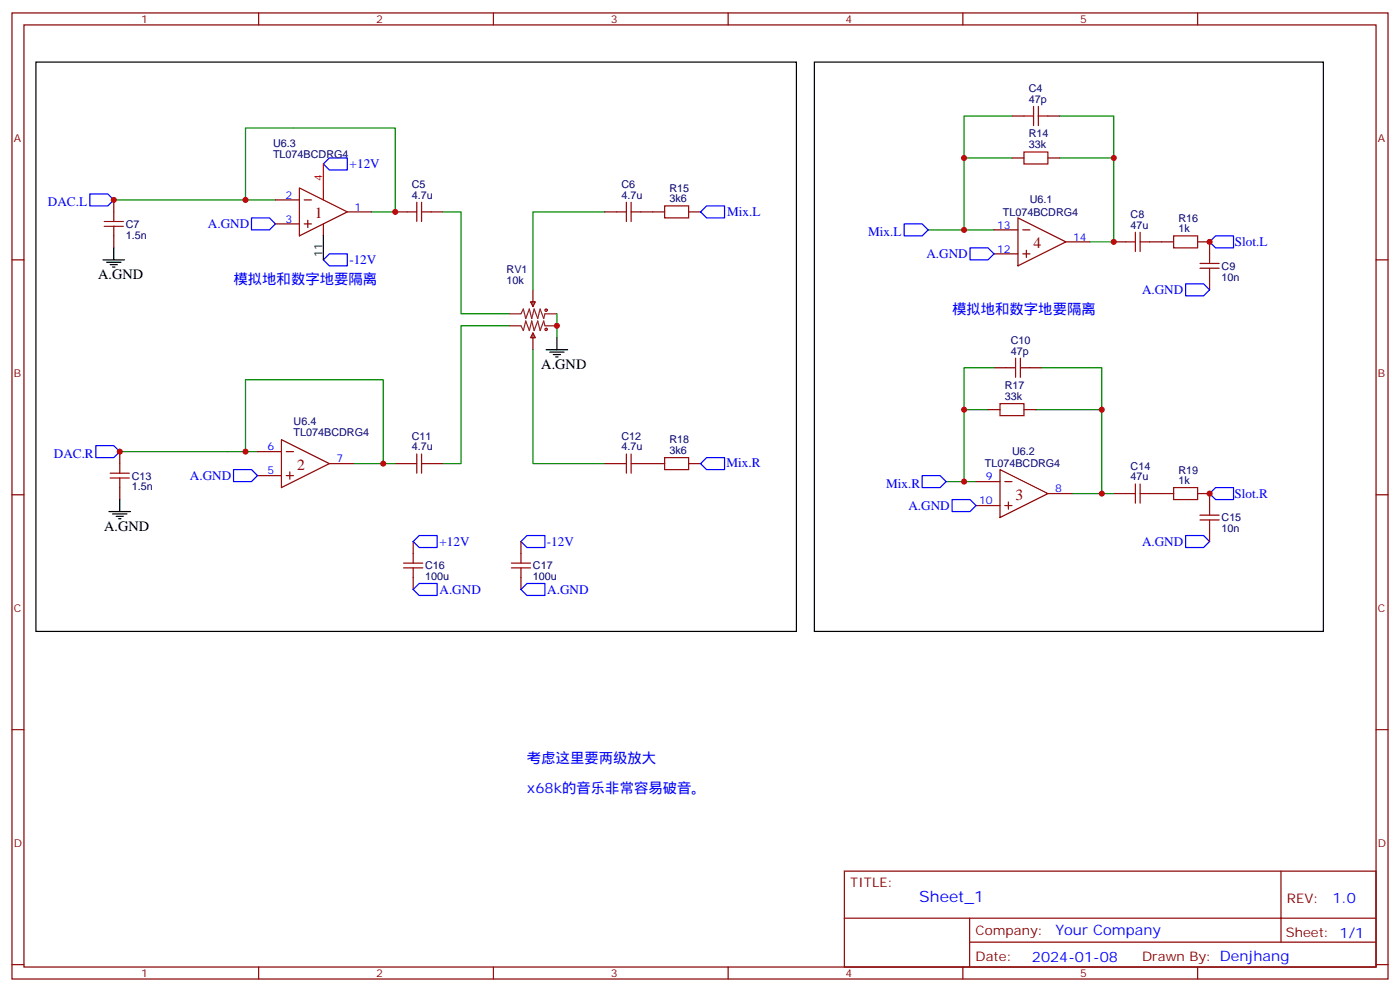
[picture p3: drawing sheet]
<svg xmlns="http://www.w3.org/2000/svg" width="412mm" height="292mm" viewBox="0 0 412 292" stroke-linecap="round" stroke-linejoin="round" font-family="sans-serif">
<g fill="none" stroke="#870000" stroke-width=".35">
<path d="M3.5 3.8h405.4v284.3h-405.4zM7.1 7.3h398.2v277.3h-398.2zM76.2 3.8v3.5M145.3 3.8v3.5M214.5 3.8v3.5M283.6 3.8v3.5M352.8 3.8v3.5M298.1 34.1h3.5M308.7 34.1h3.5M33.5 58.8v3.6M81.1 58.8h7.1M88.2 55.3l14.1 7.1-14.1 7z"/>
<path d="M89.6 58.8h2.1M95.2 55.3v3.5M298.1 46.5h3.5M308.7 46.5h3.5M3.5 76.5h3.6M33.5 69.4v3.6M81.1 65.9h7.1M89.6 65.9h2.1M90.7 64.8v2.2M95.2 65.9v3.5M102.3 62.4h7.1M116.4 62.4h3.5"/>
<path d="M127 62.4h3.5M178.2 62.4h3.5M188.7 62.4h7.1M202.8 62.4h3.6M292.8 67.7h7.1M292.8 74.7h7.1M299.9 64.1l14.1 7.1-14.1 7zM301.3 67.7h2.1M301.3 74.7h2.1M302.3 73.7v2.1M314 71.2h7M328.1 71.2h3.5"/>
<path d="M338.7 71.2h7M352.8 71.2h3.5v3.5M405.3 76.5h3.6M156.3 88.8h1.4l-.7 1.4zM157 98l.7 1.4h-1.4zM157 85.3v4.9M157 98v4.9M356.3 81.8v3.5M292.8 108.2h3.5M303.4 108.2h3.5M35.3 132.9v3.6M75.8 132.9h7.1"/>
<path d="M75.8 140h7.1M82.9 129.4l14.1 7.1-14.1 7zM84.3 132.9h2.1M84.3 140h2.1M85.4 138.9v2.1M97 136.5h7.1M116.4 136.5h3.5M127 136.5h3.5M178.2 136.5h3.5M188.7 136.5h7.1M202.8 136.5h3.6M291 120.6h3.6"/>
<path d="M294.6 138.2l14.1 7.1-14.1 7zM301.6 120.6h3.6M3.5 145.6h3.6M35.3 143.5v3.5M121.7 159.4v3.5M153.5 159.4v3.5M287.5 141.7h7.1M287.5 148.8h7.1M296 141.7h2.1M296 148.8h2.1M297 147.7v2.2M308.7 145.3h7"/>
<path d="M328.1 145.3h3.5M338.7 145.3h7M352.8 145.3h3.5v3.5M356.3 155.9v3.5M405.3 145.6h3.6M121.7 170v3.5M153.5 170v3.5M3.5 214.8h3.6M405.3 214.8h3.6M248.7 256.4h156.6v28.2h-156.6zM377.3 256.4v20.9M248.7 270.2h156.5"/>
<path d="M285.6 277.3h119.6M285.6 270.2v14.2M3.5 283.9h3.6M76.2 284.6v3.5M145.3 284.6v3.5M214.5 284.6v3.5M283.6 284.6v3.5M352.8 284.6v3.5M405.3 283.9h3.6"/>
</g>
<g fill="none" stroke="#00f" stroke-width=".35">
<path d="M26.5 57.1h5.2l1.8 1.7-1.8 1.8h-5.2zM95.2 48.3l1.8-1.8h5.3v3.5h-5.3zM74.1 64.1h5.3l1.7 1.8-1.7 1.8h-5.3zM95.2 76.5l1.8-1.8h5.3v3.5h-5.3zM206.4 62.4l1.7-1.8h5.3v3.5h-5.3zM266.3 65.9h5.3l1.8 1.8-1.8 1.7h-5.3zM285.8 73h5.2l1.8 1.7-1.8 1.8h-5.2zM358.1 69.4h5.3v3.6h-5.3l-1.8-1.8zM349.2 83.5h5.3l1.8 1.8-1.8 1.8h-5.3zM28.2 131.2h5.3l1.8 1.7-1.8 1.8h-5.3zM68.8 138.2h5.3l1.7 1.8-1.7 1.7h-5.3zM206.4 136.5l1.7-1.8h5.3v3.5h-5.3z"/>
<path d="M271.6 140h5.3l1.8 1.7-1.8 1.8h-5.3zM123.5 157.6h5.3v3.5h-5.3l-1.8-1.7zM153.5 159.4l1.7-1.8h5.3v3.5h-5.3zM280.5 147h5.3l1.7 1.8-1.7 1.8h-5.3zM349.2 157.6h5.3l1.8 1.8-1.8 1.7h-5.3zM358.1 143.5h5.3v3.5h-5.3l-1.8-1.7zM121.7 173.5l1.8-1.8h5.3v3.6h-5.3zM153.5 173.5l1.7-1.8h5.3v3.6h-5.3z"/>
</g>
<g fill="none" stroke="#008700" stroke-width=".35">
<path d="M298.1 34.1h-14.1v12.4M312.2 34.1h15.9v12.4M33.5 58.8h47.6M72.3 58.8v-21.1h44.1v24.7h-7M298.1 46.5h-14.1v21.2M312.2 46.5h15.9v24.7h-7.1M130.5 62.4h5.3v30h14.1M178.2 62.4h-21.2v22.9M273.4 67.7h19.4M149.9 95.9h-14.1v40.6h-5.3M164 92.4v7M157 102.9v33.6h21.2"/>
<path d="M292.8 108.2h-8.8v12.4M306.9 108.2h17.7v12.4M35.3 132.9h40.5M72.3 132.9v-21.1h40.6v24.7h-8.8M112.9 136.5h3.5M291 120.6h-7v21.1M305.2 120.6h19.4v24.7h-8.9M278.7 141.7h8.8M324.6 145.3h3.5"/>
</g>
<g fill="none" stroke="#a10000" stroke-width=".35">
<path d="M301.6 34.1h2.8M304.4 31.3v5.7M305.9 34.1h2.8M305.9 31.3v5.7M122.8 59.5v5.7M124.2 59.5v5.7M184.5 59.5v5.7M185.9 59.5v5.7M301.6 44.7h7.1v3.6h-7.1zM30.7 66.6h5.6M30.7 65.2h5.6M33.5 62.4v2.8"/>
<path d="M33.5 66.6v2.8M119.9 62.4h2.9M124.2 62.4h2.8M181.7 62.4h2.8M185.9 62.4h2.8M195.8 60.6h7v3.5h-7zM331.6 71.2h2.8M334.4 68.4v5.6M335.8 68.4v5.6M335.8 71.2h2.9M345.7 69.4h7.1v3.6h-7.1zM353.5 77.5h5.6"/>
<path d="M353.5 79h5.6M356.3 74.7v2.8M356.3 79v2.8M294.6 118.8h7v3.5h-7zM296.3 108.2h2.9M299.2 105.4v5.7M300.6 108.2h2.8M300.6 105.4v5.7M32.5 139.3h5.6M35.3 136.5v2.8M119.9 136.5h2.9M122.8 133.6v5.7"/>
<path d="M124.2 133.6v5.7M124.2 136.5h2.8M181.7 136.5h2.8M184.5 133.6v5.7M185.9 136.5h2.8M185.9 133.6v5.7M195.8 134.7h7v3.5h-7zM32.5 140.7h5.6M35.3 140.7v2.8M331.6 145.3h2.8M334.4 142.5v5.6M335.8 145.3h2.9"/>
<path d="M335.8 142.5v5.6M345.7 143.5h7.1v3.5h-7.1zM353.5 151.6h5.6M353.5 153h5.6M356.3 148.8v2.8M356.3 153v2.9M118.9 167.1h5.6M118.9 165.7h5.6M121.7 162.9v2.8M121.7 167.1v2.9M150.6 167.1h5.7M150.6 165.7h5.7"/>
<path d="M153.5 162.9v2.8M153.5 167.1v2.9"/>
<circle cx="160.9" cy="96.9" r=".35"/>
<circle cx="160.9" cy="91.3" r=".35"/>
</g>
<path d="M149.9 92.4h3.6l.7-1.5 .7 2.9 1-2.9 .7 2.9 .7-2.9 1.1 2.9 .7-2.9 1.1 2.9 .3-1.4h3.5M149.9 95.9h3.6l.7 1.4 .7-2.8 1 2.8 .7-2.8 .7 2.8 1.1-2.8 .7 2.8 1.1-2.8 .3 1.4h3.5" fill="none" stroke="#8c2424" stroke-width=".35"/>
<g fill="none" stroke="#000" stroke-width=".35">
<path d="M30.3 76.5h6.4M31.4 77.2h4.2M32.5 77.9h2.1M33.2 78.6h.7M33.5 73v3.5M95.2 69.4v7.1M164 99.4v3.5M160.9 102.9h6.3M161.9 103.6h4.3M163 104.4h2.1M163.7 105.1h.7M32.1 150.6h6.4"/>
<path d="M33.2 151.3h4.2M34.2 152h2.1M34.9 152.7h.7M35.3 147v3.6"/>
</g>
<path d="M95.2 48.3v7" fill="none" stroke="#f00" stroke-width=".35"/>
<g fill="#c00">
<circle cx="72.3" cy="132.9" r=".88"/>
<circle cx="72.3" cy="58.8" r=".88"/>
<circle cx="116.4" cy="62.4" r=".88"/>
<circle cx="112.9" cy="136.5" r=".88"/>
<circle cx="164" cy="95.9" r=".88"/>
<circle cx="328.1" cy="71.2" r=".88"/>
<circle cx="324.6" cy="145.3" r=".88"/>
<circle cx="328.1" cy="46.5" r=".88"/>
<circle cx="324.6" cy="120.6" r=".88"/>
<circle cx="284" cy="67.7" r=".88"/>
<circle cx="284" cy="46.5" r=".88"/>
<circle cx="284" cy="141.7" r=".88"/>
<circle cx="284" cy="120.6" r=".88"/>
<circle cx="33.5" cy="58.8" r=".88"/>
<circle cx="35.3" cy="132.9" r=".88"/>
<circle cx="356.3" cy="71.2" r=".88"/>
<circle cx="356.3" cy="145.3" r=".88"/>
</g>
<path d="M10.6 18.3h224v167.5h-224zM239.9 18.3h149.9v167.5h-149.9z" fill="none" stroke="#000" stroke-width=".35"/>
<g font-size="4.6" fill="#800">
<text x="92.8" y="64.1">1</text>
<text x="304.4" y="73">4</text>
<text x="87.5" y="138.2">2</text>
<text x="299.2" y="147">3</text>
</g>
<text font-size="4.6" fill="#00f" x="270.8" y="265.4">Sheet_1</text>
<g font-size="4.2">
<text x="28.9" y="82.1">A.GND</text>
<text x="159.5" y="108.6">A.GND</text>
<text x="30.7" y="156.2">A.GND</text>
</g>
<g font-size="4.2" fill="#00f">
<text x="68.8" y="83.5">模拟地和数字地要隔离</text>
<text x="280.5" y="92.4">模拟地和数字地要隔离</text>
<text x="155.2" y="224.6">考虑这里要两级放大</text>
<text x="155.2" y="233.5">x68k的音乐非常容易破音。</text>
<text x="392.5" y="265.7">1.0</text>
<text x="310.9" y="275.2">Your Company</text>
<text x="304" y="283">2024-01-08</text>
</g>
<g font-size="3.9" fill="#00f">
<text x="103" y="49.5">+12V</text>
<text x="14.1" y="60.6">DAC.L</text>
<text x="214.2" y="63.4">Mix.L</text>
<text x="61.2" y="67.2">A.GND</text>
<text x="255.8" y="69.4">Mix.L</text>
<text x="102.9" y="77.7">-12V</text>
<text x="272.9" y="76">A.GND</text>
<text x="363.8" y="72.4">Slot.L</text>
<text x="336.4" y="86.6">A.GND</text>
<text x="15.9" y="134.7">DAC.R</text>
<text x="214" y="137.5">Mix.R</text>
<text x="55.9" y="141.2">A.GND</text>
<text x="261.1" y="143.5">Mix.R</text>
<text x="363.7" y="146.5">Slot.R</text>
<text x="267.6" y="150.1">A.GND</text>
<text x="129.5" y="160.6">+12V</text>
<text x="161.1" y="160.6">-12V</text>
<text x="336.4" y="160.6">A.GND</text>
<text x="129.5" y="174.7">A.GND</text>
<text x="161.2" y="174.7">A.GND</text>
</g>
<g font-size="3.9" fill="#800">
<text x="250.5" y="261">TITLE:</text>
<text x="379.1" y="265.7">REV:</text>
<text x="287.4" y="275.2">Company:</text>
<text x="378.7" y="275.8">Sheet: 1/1</text>
<text x="287.4" y="282.9">Date:</text>
<text x="336.4" y="282.9">Drawn By: Denjhang</text>
</g>
<g font-size="3.2" fill="#800">
<text x="41.6" y="6.8">1</text>
<text x="110.8" y="6.8">2</text>
<text x="179.9" y="6.8">3</text>
<text x="249.1" y="6.8">4</text>
<text x="318.2" y="6.8">5</text>
<text x="4.1" y="41.9">A</text>
<text x="405.9" y="41.9">A</text>
<text x="4.1" y="111.1">B</text>
<text x="405.9" y="111.1">B</text>
<text x="4.1" y="180.2">C</text>
<text x="405.9" y="180.2">C</text>
<text x="4.1" y="249.3">D</text>
<text x="405.9" y="249.3">D</text>
<text x="41.6" y="287.6">1</text>
<text x="110.8" y="287.6">2</text>
<text x="179.9" y="287.6">3</text>
<text x="249.1" y="287.6">4</text>
<text x="318.2" y="287.6">5</text>
</g>
<g font-size="3.2" fill="#000080">
<text x="303.1" y="27.1">C4</text>
<text x="303.1" y="30.3">47p</text>
<text x="303" y="40.4">R14</text>
<text x="80.4" y="46.5">TL074BCDRG4</text>
<text x="80.4" y="43.3">U6.3</text>
<text x="303" y="43.7">33k</text>
<text x="121.3" y="58.5">4.7u</text>
<text x="121.3" y="55.5">C5</text>
<text x="183" y="58.5">4.7u</text>
<text x="183" y="55.5">C6</text>
<text x="197.2" y="59.5">3k6</text>
<text x="197.2" y="56.4">R15</text>
<text x="303.3" y="59.7">U6.1</text>
<text x="295.4" y="63.5">TL074BCDRG4</text>
<text x="333" y="64.1">C8</text>
<text x="347.1" y="65.3">R16</text>
<text x="37" y="70.2">1.5n</text>
<text x="37" y="67.2">C7</text>
<text x="333" y="67.3">47u</text>
<text x="347.1" y="68.4">1k</text>
<text x="149.2" y="83.5">10k</text>
<text x="149.2" y="80.4">RV1</text>
<text x="359.8" y="82.6">10n</text>
<text x="359.8" y="79.4">C9</text>
<text x="297.8" y="101.2">C10</text>
<text x="297.8" y="104.4">47p</text>
<text x="296" y="117.8">33k</text>
<text x="296" y="114.5">R17</text>
<text x="86.5" y="125">U6.4</text>
<text x="86.5" y="128.2">TL074BCDRG4</text>
<text x="121.3" y="129.5">C11</text>
<text x="183" y="129.5">C12</text>
<text x="197.2" y="130.5">R18</text>
<text x="121.3" y="132.6">4.7u</text>
<text x="183" y="132.6">4.7u</text>
<text x="197.2" y="133.6">3k6</text>
<text x="290.1" y="137.6">TL074BCDRG4</text>
<text x="298.2" y="133.8">U6.2</text>
<text x="38.8" y="141.3">C13</text>
<text x="333" y="141.4">47u</text>
<text x="333" y="138.2">C14</text>
<text x="347.1" y="142.5">1k</text>
<text x="347.1" y="139.4">R19</text>
<text x="38.8" y="144.3">1.5n</text>
<text x="359.8" y="153.4">C15</text>
<text x="359.8" y="156.7">10n</text>
<text x="125.2" y="167.6">C16</text>
<text x="157" y="167.6">C17</text>
<text x="125.2" y="170.8">100u</text>
<text x="157" y="170.8">100u</text>
</g>
<text font-size="3.2" fill="#f00" x="94.9" y="53.2" transform="rotate(-90 94.9 53.2)">4</text>
<g font-size="3.2" fill="#00f">
<text x="84.1" y="58.5">2</text>
<text x="84.1" y="65.5">3</text>
<text x="104.4" y="62">1</text>
<text x="293.7" y="67.3">13</text>
<text x="316.1" y="70.8">14</text>
<text x="293.7" y="74.4">12</text>
<text x="78.8" y="132.6">6</text>
<text x="99.1" y="136.1">7</text>
<text x="78.8" y="139.6">5</text>
<text x="290.4" y="141.4">9</text>
<text x="288.4" y="148.4">10</text>
<text x="310.8" y="144.9">8</text>
</g>
<text font-size="3.2" x="94.9" y="75.6" transform="rotate(-90 94.9 75.6)">11</text>
</svg>
